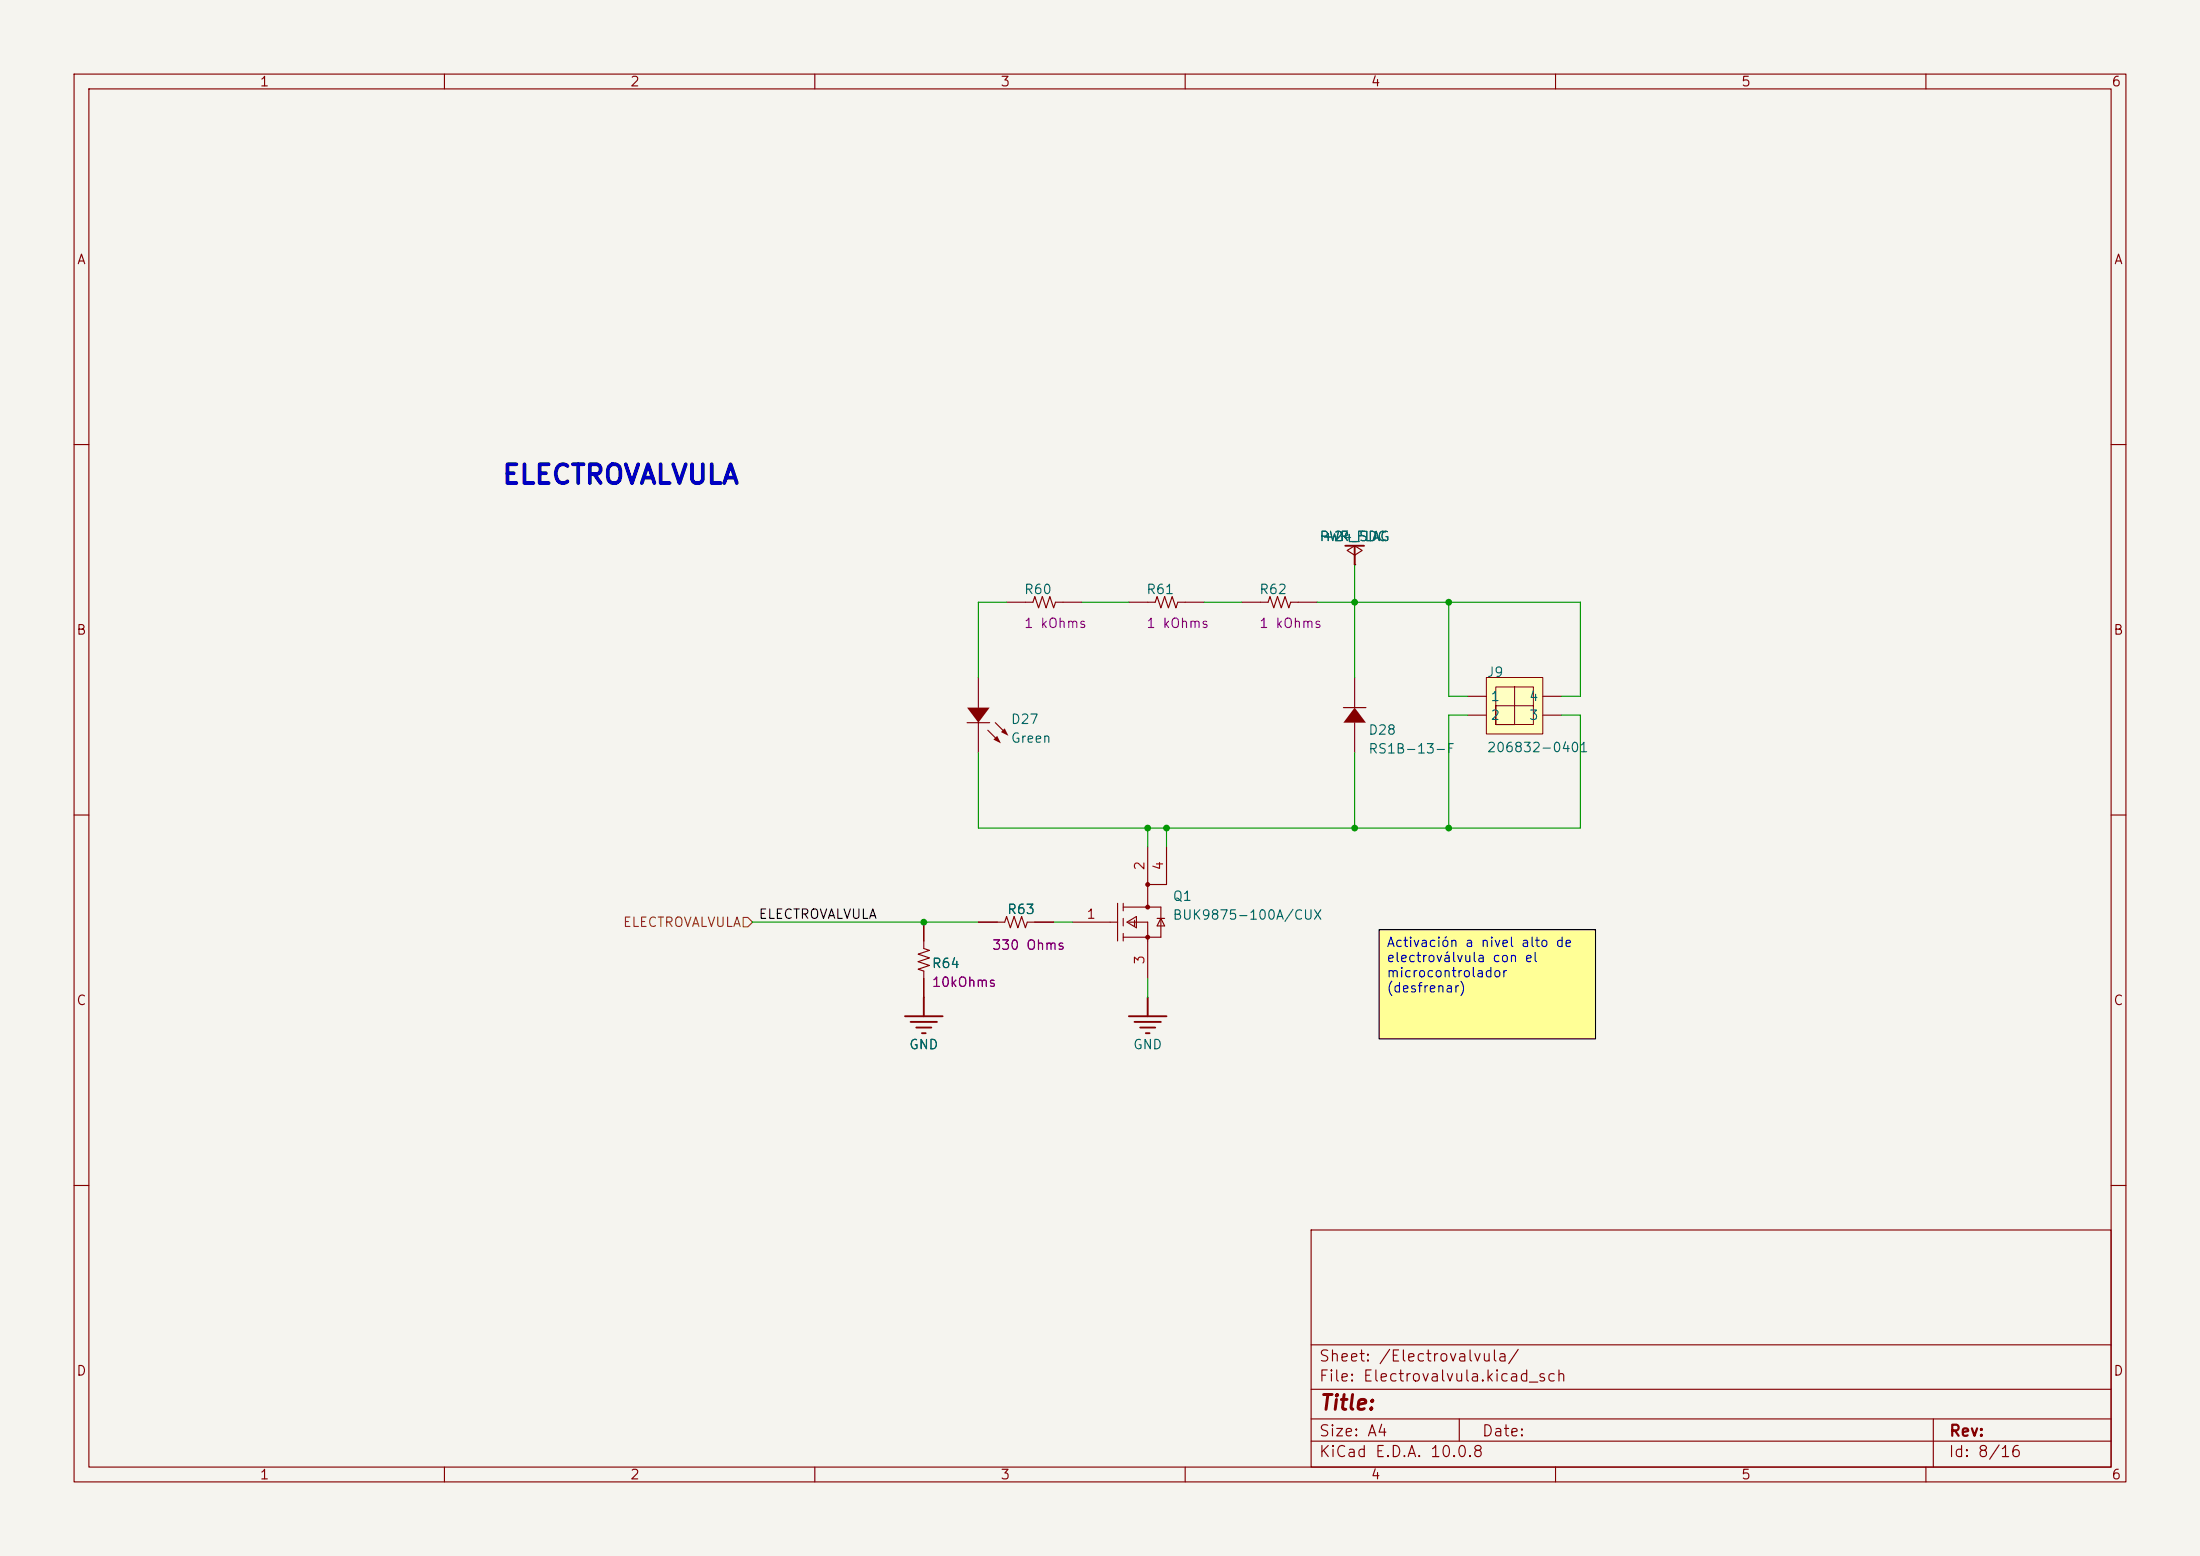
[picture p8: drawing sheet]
<svg xmlns="http://www.w3.org/2000/svg" width="297mm" height="210mm" viewBox="0 0 297 210" stroke-linecap="round" stroke-linejoin="round" font-family="sans-serif">
<path d="M0 0h297v210h-297z" fill="#f5f4ef" stroke="#f5f4ef" stroke-width=".14"/>
<g fill="none" stroke="#840000" stroke-width=".15">
<path d="M10 10h277v190h-277zM12 12h273v186h-273zM60 10v2M110 10v2M160 10v2M210 10v2M260 10v2M10 60h2M285 60h2M10 110h2M285 110h2M10 160h2"/>
<path d="M177 166h108v32h-108zM285 160h2M60 198v2M110 198v2M160 198v2M177 194.5h108M177 191.5h108M177 187.5h108M177 181.5h108M197 191.5v3M210 198v2M260 198v2"/>
<path d="M261 191.5v6.5"/>
</g>
<path d="M186.2 125.5h29.2v14.7h-29.2z" fill="#ffff96"/>
<path d="M135.9 81.3h3.5l.3-.8 .5 1.5 .5-1.5 .5 1.5 .5-1.5 .5 1.5 .3-.7h3.5M124.7 124.5v3.5l.8 .3-1.5 .5 1.5 .5-1.5 .5 1.5 .5-1.5 .5 .7 .3v3.5M132.1 124.5h3.5l.3-.8 .5 1.5 .5-1.5 .5 1.5 .5-1.5 .5 1.5 .3-.7h3.5" fill="none" stroke="#840000" stroke-width=".15"/>
<path d="M122.2 137.2h5.1M122.9 137.9h3.6M123.7 138.7h2M124.5 139.4h.5M124.7 134.6v2.6M152.4 137.2h5.1M153.2 137.9h3.5M153.9 138.7h2.1M154.7 139.4h.5M154.9 134.6v2.6" fill="none" stroke="#840000" stroke-width=".25"/>
<path d="M200.7 91.4h7.6v7.7h-7.6z" fill="#ffffc2"/>
<path d="M200.7 91.4h7.6v7.7h-7.6z" fill="none" stroke="#800000" stroke-width=".14"/>
<path d="M204.5 92.7v5.1h-2.6v-2.5h5.1v2.5h-5.1v-5.1h5.1v2.6" fill="none" stroke="#840000" stroke-width=".14"/>
<g fill="none" stroke="#840000" stroke-width=".15">
<path d="M181.4 95.5h3M198.1 94h2.6M198.1 96.5h2.6M208.3 94h2.5M208.3 96.5h2.5M154.9 114.3v8.1M157.5 114.3v5.1h-2.6M144.8 124.5h6.1M150.9 121.9v5.1M151.6 122.4h5.1v4.1h-5.1M151.6 121.9v1M151.6 124v1"/>
<path d="M151.6 126v1M152.1 124.5l1.3-.8v1.5zM152.4 124.5h2.5v7.6M153.2 124.2v.8M156.2 124h1M156.7 124l.5 1h-1z"/>
</g>
<g fill="#840000" stroke="#840000" stroke-width=".15">
<circle cx="154.9" cy="119.4" r=".25"/>
<circle cx="154.9" cy="122.4" r=".25"/>
<circle cx="154.9" cy="126.5" r=".25"/>
</g>
<path d="M182.9 95.5l1.5 2h-3z" fill="#840000"/>
<path d="M182.9 74.9l1-.6-1-.6-1 .6 1 .6v1.3M182.9 76.2h.1M130.6 97.5h3M134.4 97.5l1.2 1.3M182.9 91.4v4.1M182.9 97.5v4.1" fill="none" stroke="#840000" stroke-width=".15"/>
<path d="M181.6 73.7h2.5M182.9 73.7v2.5" fill="none" stroke="#840000" stroke-width=".25"/>
<path d="M130.6 95.5h3l-1.5 2z" fill="#840000"/>
<path d="M133.3 98.6l1.6 1.5" fill="none" stroke="#840000" stroke-width=".15"/>
<g fill="#840000">
<path d="M135.1 98.8l.5-.5 .5 1z"/>
<path d="M134.6 99.3l.5 1-1-.5z"/>
</g>
<path d="M182.9 76.2h.1M132.1 91.4v4.1M132.1 97.5v4.1M152.4 81.3h3.6l.2-.8 .5 1.5 .5-1.5 .5 1.5 .5-1.5 .5 1.5 .3-.7h3.6M167.6 81.3h3.6l.2-.8 .6 1.5 .5-1.5 .5 1.5 .5-1.5 .5 1.5 .2-.7h3.6M124.7 124.5v2.5M124.7 132.1v2.5M132.1 124.5h2.5M139.7 124.5h2.5" fill="none" stroke="#840000" stroke-width=".15"/>
<path d="M100.3 123.8h.7l.6 .7-.6 .6h-.7z" fill="none" stroke="#725600" stroke-width=".15"/>
<g fill="none" stroke="#009600" stroke-width=".15">
<path d="M182.9 76.2v15.2M135.9 81.3h-3.8v10.1M146 81.3h6.4M162.6 81.3h5M177.8 81.3h35.6v12.7h-2.6M195.6 81.3v12.7h2.5M198.1 96.5h-2.5v15.3M210.8 96.5h2.6v15.3h-81.3v-10.2M154.9 111.8v2.5M157.5 111.8v2.5M182.9 101.6v10.2M101.6 124.5h30.5"/>
<path d="M142.2 124.5h2.6M154.9 132.1v2.5"/>
</g>
<path d="M186.2 125.5h29.2v14.7h-29.2z" fill="none" stroke="#000" stroke-width=".15"/>
<g fill="#009600">
<circle cx="124.7" cy="124.5" r=".46"/>
<circle cx="195.6" cy="111.8" r=".46"/>
<circle cx="182.9" cy="111.8" r=".46"/>
<circle cx="182.9" cy="81.3" r=".46"/>
<circle cx="157.5" cy="111.8" r=".46"/>
<circle cx="195.6" cy="81.3" r=".46"/>
<circle cx="154.9" cy="111.8" r=".46"/>
</g>
<text font-size="2.5" fill="#0000c2" x="67.6" y="66">ELECTROVALVULA</text>
<text font-size="2" fill="#840000" x="178" y="190.8">Title:</text>
<g font-size="1.5" fill="#840000">
<text x="178" y="184.1">Sheet: /Electrovalvula/</text>
<text x="178" y="186.8">File: Electrovalvula.kicad_sch</text>
<text x="178" y="197">KiCad E.D.A. 10.0.8</text>
<text x="178" y="194.2">Size: A4</text>
<text x="200" y="194.2">Date:</text>
<text x="263" y="197">Id: 8/16</text>
<text x="263" y="194.2">Rev:</text>
</g>
<g font-size="1.3" fill="#840000">
<text x="35" y="12">1</text>
<text x="85" y="12">2</text>
<text x="135" y="12">3</text>
<text x="185" y="12">4</text>
<text x="235" y="12">5</text>
<text x="285" y="12">6</text>
<text x="10.3" y="36">A</text>
<text x="285.3" y="36">A</text>
<text x="10.2" y="86">B</text>
<text x="285.2" y="86">B</text>
<text x="10.2" y="136">C</text>
<text x="285.2" y="136">C</text>
<text x="10.2" y="186">D</text>
<text x="285.2" y="186">D</text>
<text x="35" y="200">1</text>
<text x="85" y="200">2</text>
<text x="135" y="200">3</text>
<text x="185" y="200">4</text>
<text x="235" y="200">5</text>
<text x="285" y="200">6</text>
</g>
<g font-size="1.3" fill="#006464">
<text x="178" y="73.4">PWR_FLAG</text>
<text x="178.4" y="73.4">+24_SDC</text>
<text x="138.2" y="80.5">R60</text>
<text x="154.7" y="80.5">R61</text>
<text x="169.9" y="80.5">R62</text>
<text x="200.6" y="91.7">J9</text>
<text x="201.1" y="94.9">1</text>
<text x="206.3" y="94.9">4</text>
<text x="136.4" y="98">D27</text>
<text x="136.4" y="100.6">Green</text>
<text x="184.6" y="99.5">D28</text>
<text x="200.6" y="101.8">206832-0401</text>
<text x="201.1" y="97.5">2</text>
<text x="206.3" y="97.5">3</text>
<text x="184.6" y="102">RS1B-13-F</text>
<text x="135.9" y="123.7">R63</text>
<text x="158.2" y="121.9">Q1</text>
<text x="158.2" y="124.4">BUK9875-100A/CUX</text>
<text x="125.7" y="131">R64</text>
<text x="122.7" y="141.9">GND</text>
<text x="152.9" y="141.9">GND</text>
</g>
<g font-size="1.3" fill="#840084">
<text x="138.2" y="85.1">1 kOhms</text>
<text x="154.7" y="85.1">1 kOhms</text>
<text x="169.9" y="85.1">1 kOhms</text>
<text x="133.8" y="128.5">330 Ohms</text>
<text x="125.7" y="133.5">10kOhms</text>
</g>
<g font-size="1.3" fill="#a90000">
<text x="154.8" y="117.6" transform="rotate(-90 154.8 117.6)">2</text>
<text x="157.3" y="117.6" transform="rotate(-90 157.3 117.6)">4</text>
<text x="146.6" y="124.3">1</text>
<text x="154.8" y="130.3" transform="rotate(-90 154.8 130.3)">3</text>
</g>
<text font-size="1.3" fill="#725600" x="84" y="125.4">ELECTROVALVULA</text>
<text font-size="1.3" fill="#0f0f0f" x="102.3" y="124.3">ELECTROVALVULA</text>
<g font-size="1.3" fill="#0000c2">
<text x="187.1" y="128.1">Activación a nivel alto de</text>
<text x="187.1" y="130.2">electroválvula con el</text>
<text x="187.1" y="132.2">microcontrolador</text>
<text x="187.1" y="134.3">(desfrenar)</text>
</g>
</svg>
